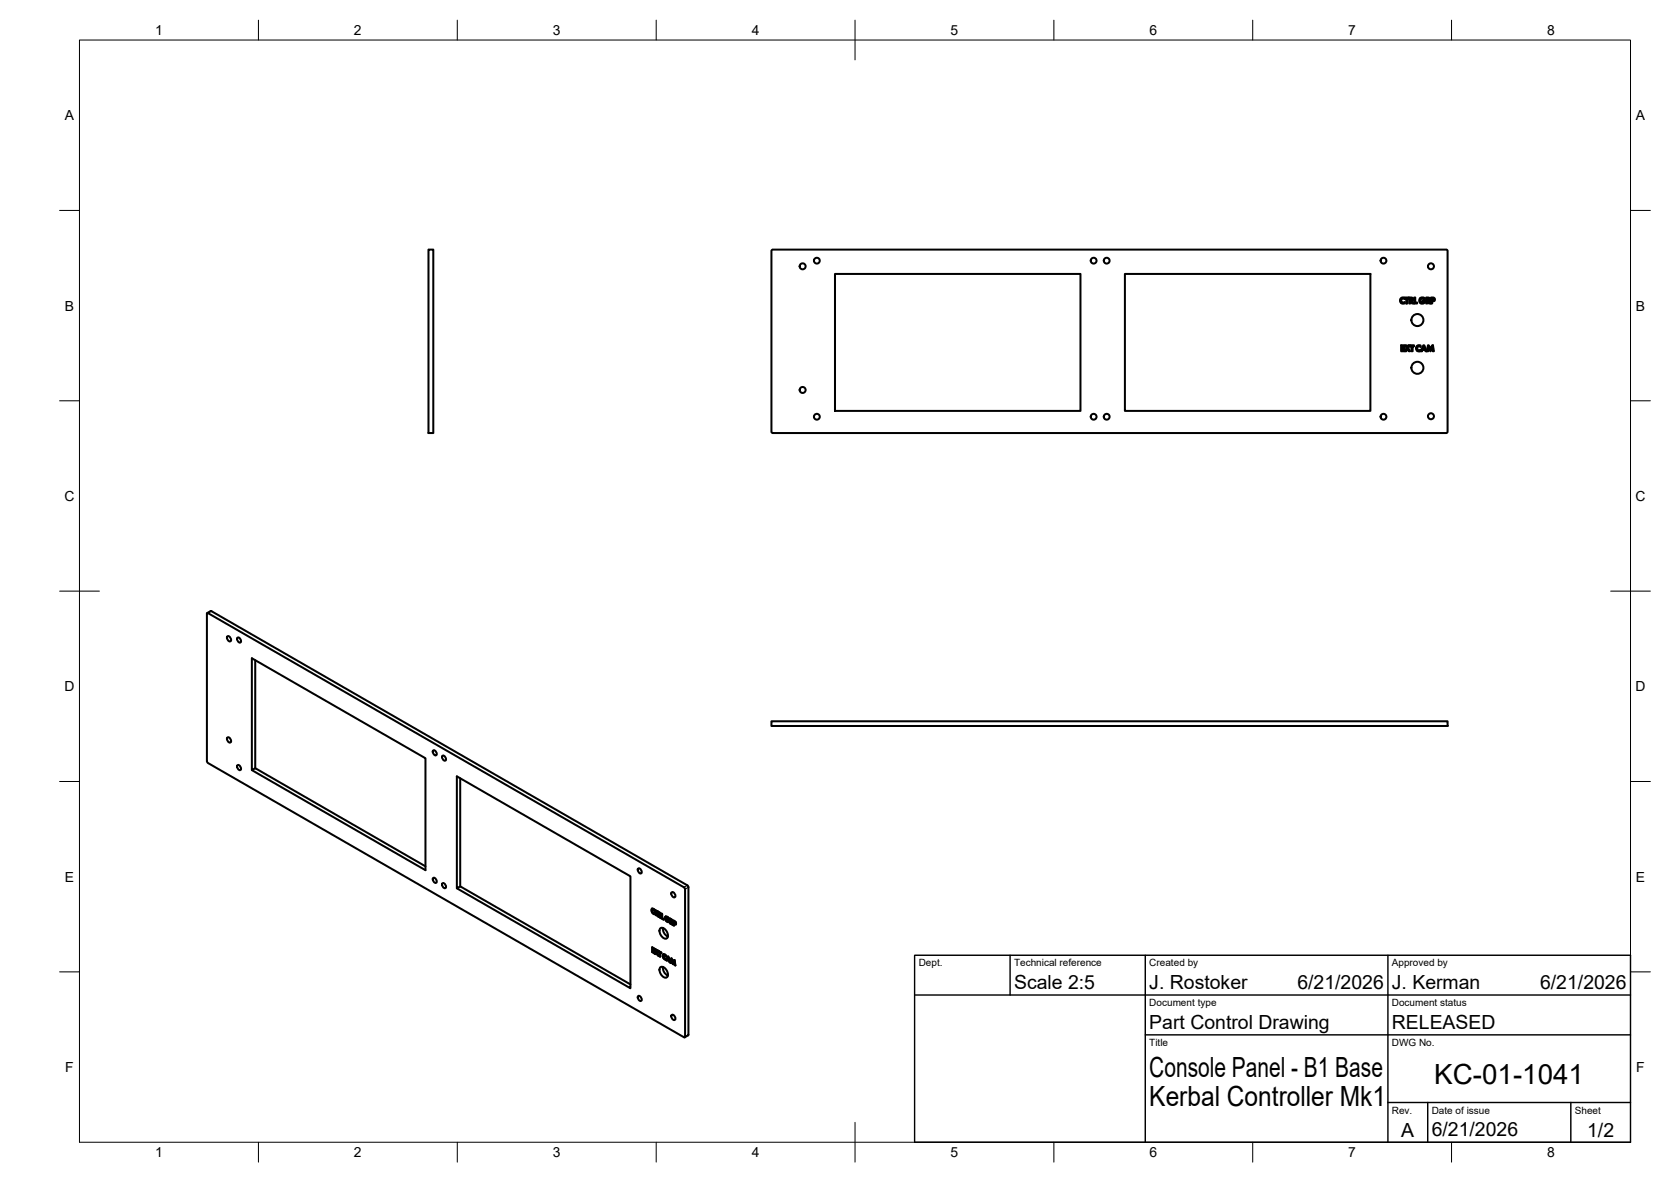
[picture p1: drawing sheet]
<svg xmlns="http://www.w3.org/2000/svg" width="420mm" height="297mm" viewBox="0 0 420 297" stroke-linecap="round" stroke-linejoin="round" font-family="sans-serif">
<!-- layer: Visible -->
<g fill="none" stroke="#000" stroke-width=".51">
<path d="M107.7 62.7h1.2v46.1h-1.2zM194 62.9l.3-.2h169.4l.3 .3v45.5l-.3 .3h-169.4l-.3-.3zM210 68.8h61.7v34.5h-61.7zM282.9 68.8h61.7v34.5h-61.7zM352.2 75l.4-.3 .6 .1v.4l-.5-.2-.4 .5 .3 .5 .6-.1v.3l-.6 .1-.4-.3-.2-.3zM353.3 74.8h.9v.2h-.3v1.3h-.3v-1.3h-.3zM354.4 74.8l.8 .2 .1 .4-.3 .2 .4 .7h-.3l-.4-.6-.1 .6h-.2zM354.6 75l.4 .1-.1 .3-.3 .1zM355.6 74.8h.3v1.2h.4v.3h-.7zM357.1 75l.4-.3 .7 .3 .1 .1-.3 .1-.3-.2-.4 .1-.2 .4 .2 .4 .5 .1 .3-.3h-.4v-.2h.7l-.2 .6-.7 .2-.5-.2-.2-.7zM358.9 75l.3 .1v.3l-.3 .1zM359.2 75.6l.5 .7h-.4l-.4-.6v.6h-.3v-1.5h.6l.3 .2v.4l-.3 .2"/>
<path d="M360.1 75l.4 .1-.1 .3-.3 .1zM360.7 75.6l.1-.3-.2-.5h-.8v1.5h.3v-.6h.2M360.7 75.6l-.4 .1M352.3 86.8h.8v.2h-.5v.4h.5v.2h-.5v.4h.5v.3h-.8zM353.3 86.8h.3l.3 .4 .3-.4h.3l-.4 .7 .5 .8h-.4l-.3-.6-.4 .6h-.3l.5-.8zM354.6 86.8h.9v.2h-.3v1.3h-.3v-1.3h-.3zM356.2 87l.4-.3 .6 .1v.4l-.5-.2-.4 .4 .2 .6h.5l.2-.1v.3l-.5 .1-.5-.2-.2-.4zM357.9 86.8h.2l.7 1.5h-.4l-.1-.3h-.6l-.2 .3h-.3zM358 87.2l.2 .5h-.4zM359.1 86.8h.2l.4 .9 .4-.9h.2l.3 1.5h-.3l-.2-.9-.4 .9-.5-.9-.1 .9h-.3zM52.1 154.1l120 69 .2 .3-.1 37.3h-.2l-119.8-69-.2-.4zM52.1 154.1l1.1-.5 119.7 69 .2 .3v37.2l-.9 .6"/>
<path d="M57.1 160a.76 .76 0 0 1 .9 .3 .76 .76 0 0 1-.1 .9l-.7-.5zM59.7 160.3a.74 .74 0 0 1 .8 .3 .74 .74 0 0 1-.1 .9l-.7-.5zM64.2 165.9v27.1M57.1 185.4a.76 .76 0 0 1 .9 .3 .76 .76 0 0 1-.1 .9l-.7-.4zM59.7 192.3a.74 .74 0 0 1 .8 .4 .74 .74 0 0 1-.1 .9l-.7-.5zM63.3 193.5l43.7 25.2v-28.2l-43.7-25.1v28.1l.9-.5 42.8 24.7M108.9 188.6a.74 .74 0 0 1 .8 .4 .74 .74 0 0 1-.1 .8l-.6-.4zM111.2 190a.74 .74 0 0 1 .8 .3 .74 .74 0 0 1-.1 .9l-.6-.5zM115.7 195.6v27.1M194 181.3h170v1.1h-170zM160.4 218.3a.74 .74 0 0 1 .8 .4 .74 .74 0 0 1-.1 .8l-.6-.4zM108.9 220.7a.74 .74 0 0 1 .8 .3 .74 .74 0 0 1-.1 .9l-.6-.5z"/>
<path d="M111.2 222a.74 .74 0 0 1 .8 .4 .74 .74 0 0 1-.1 .8l-.6-.4zM114.9 223.2l43.6 25.2v-28.2l-43.6-25.1v28.1l.8-.5 42.8 24.7M163.9 228.4l.3-.1 .4 .3v.3l-.3-.3-.3 .2 .2 .5 .4 .2v.3l-.6-.5zM164 228.3l-.1 .3 .1 .6 .6 .5M164.1 238.1v1.1l.5 .3M164.1 228.6l.3-.1 .2 .2M164.2 238.9v.3l.4 .2v.2l-.5-.4M164.2 238.4l.4 .2v-.2l-.6-.4v1.3M164.6 238.5l-.4-.1v.2l.3 .3v.2l-.3-.2 .3 .1M164.6 229.5h.1M164.7 228.8v-.2l.7 .4v.2l-.3-.1M164.7 239.6l.2 .1"/>
<path d="M164.7 228.7l.3 .2 .1 1.1M164.7 228.8l.2 .2M164.8 238.5l.3 .6-.4 .5M165 228.9v1M165 239.2l-.3 .4M165.1 239.1l-.4-.7 .4 .7M165.1 239.5l-.2 .3-.3-.2M165.3 238.8l.3 .1-.4 .4 .4 .9-.2-.2M165.4 238.8l-.3 .3zM165.4 229.1h-.3v1l-.2-.1M165.5 229.1l.2 1.2M165.6 239.2v-.2l.7 .4v.2l-.3-.2"/>
<path d="M165.7 229.4v.4h.2v-.2l-.2-.2 .3 .2-.1 .2M165.7 239l.2 .3 .1 1.1M165.7 239.1l.1 .2M165.7 229.9l.3 .6M165.7 229.9l.5 .7M165.7 229.9v.5l-.2-.2M165.8 229.9h-.1M165.9 230h.1M165.9 239.3v1M166 230l.2 .7-.3-.1M166 230l.1-.1v-.4l-.7-.4v1.2M166 233.3a1.3 1.3 0 0 1 1.8 1 .92 .92 0 0 1 .2 1 .92 .92 0 0 1-.8 .6 1.96 1.96 0 0 1-1.2-2.6z"/>
<path d="M166.3 239.5l-.3-.1v1.1l-.2-.2M166.4 229.6v1.1l.4 .3M166.4 230.7l.4 .4v-.2l-.3-.2v-1l-.2-.1v1.2M166.7 233.2a2.22 2.22 0 0 0 1.2 2.2M166.7 239.9l.3-.1 .4 .2v.4l-.3-.4-.3 .3 .3 .5 .3 .1v.3l-.6-.4zM166.8 239.8l-.1 .4 .2 .5 .5 .5M167.4 230.3v.9l.4 .4 .4 .1M167.5 230.6l.3-.1 .4 .4M167.8 231.2l.3 .2M167.9 231.1l.3 .2-.2 .2M167.9 231v.1M168 230.9l-.3-.3h-.2l.1 .7 .4 .2 .2-.2"/>
<path d="M168.1 230.9l-.3-.5h-.5l-.1 .5 .2 .5 .7 .3 .2-.4-.5-.3 .1 .1M168.5 230.8l.1 1.2M168.5 232l.1 .1 .1-.5 .4 .7M168.6 231.1l.2 .4 .1-.1-.3-.3 .4 .1-.1 .3M168.7 231.6l.3 .7M168.8 224.3a.76 .76 0 0 1 .9 .3 .76 .76 0 0 1-.1 .9l-.7-.4zM168.9 231.8h.1M169.1 231.7l-.1-.6-.6-.3v1.2M169.1 231.7l-.2 .1 .3 .7-.2-.2M169.4 231.3l.1 1.2M169.5 232.2l.4 .1 .1-.4-.7-.6 .1 1.2M169.5 231.6v.4l.2 .1"/>
<path d="M169.7 231.8l-.2-.2 .3 .2-.1 .3M169.8 231.7l-.1 .4M170 232.3l-.4-.2-.1 .5-.2-.1M160.4 250.3a.74 .74 0 0 1 .8 .4 .74 .74 0 0 1-.1 .9l-.6-.5zM165.4 240.1l-.2-.7 .3 .7M166 243.1a1.3 1.3 0 0 1 1.8 1 .92 .92 0 0 1 .2 1 .92 .92 0 0 1-.8 .6 1.96 1.96 0 0 1-1.2-2.6zM166.7 243a2.22 2.22 0 0 0 1.2 2.2M167 240.1l.2-.1 .2 .2M167.4 240.9v.1M167.5 241.3l.4-1 .7 1.6-.3-.1M167.6 241.2l.1 .2 .2-.2 .4 .2 .1 .3M167.8 241.2l.5 .2"/>
<path d="M168 240.4l-.4 .8 .1 .1M168 240.7l.2 .5zM168 240.7l-.1 .4 .3 .1M168.2 241.5l.2 .2M168.4 241.7l.1 .1M168.7 241.9h.1M168.8 255.1a.76 .76 0 0 1 .9 .4 .76 .76 0 0 1-.1 .9l-.7-.5zM168.8 240.8l-.1 1.1M168.9 241.3l-.1 .7-.2-.1M169.2 241.8l-.4-1-.1 1.1M169.3 242.2l-.3-.9 .2 1M169.5 241.7l-.3 .5"/>
<path d="M169.5 241.2l-.3 .6 .3-.6 .2 .1 .1 1.3-.1-.1M169.6 242.5v-.9l.2 .9"/>
<circle cx="201.8" cy="66.9" r=".75"/>
<circle cx="205.4" cy="65.5" r=".73"/>
<circle cx="275" cy="65.5" r=".73"/>
<circle cx="278.3" cy="65.5" r=".73"/>
<circle cx="347.9" cy="65.5" r=".73"/>
<circle cx="359.8" cy="66.9" r=".75"/>
<circle cx="201.8" cy="98" r=".75"/>
<circle cx="356.4" cy="80.4" r="1.51"/>
<circle cx="356.4" cy="92.4" r="1.51"/>
<circle cx="205.4" cy="104.7" r=".73"/>
<circle cx="275" cy="104.7" r=".73"/>
<circle cx="278.3" cy="104.7" r=".73"/>
<circle cx="347.9" cy="104.7" r=".73"/>
<circle cx="359.8" cy="104.6" r=".75"/>
</g>
<!-- layer: Visible Narrow -->
<g fill="none" stroke="#000" stroke-width=".25">
<path d="M53.2 153.6l-.9 .5M164 229.3h.1M165.8 229.4h-.1M167.4 230.3h.1M167.4 231.2v.1M167.6 230.5l-.1 .1M168 230.7h-.1M168.8 231.1h-.1M169.7 231.6l-.1 .1M169.7 232.2v.1M172.8 222.5l-.8 .5M173.1 223l-.8 .5"/>
<path d="M166.9 240.7l-.1 .1M173.1 260l-.8 .5"/>
</g>
<!-- layer: BORDER -->
<g fill="none" stroke="#000" stroke-width=".25">
<path d="M20 10.1h390v276.9h-390zM65 5.1v5M115 5.1v5M165 5.1v5M215 5.1v10M265 5.1v5M315 5.1v5M365 5.1v5M15 52.9h5M410 52.9h5M15 100.7h5M410 100.7h5"/>
<path d="M15 148.6h10M405 148.6h10M15 196.4h5M410 196.4h5M15 244.2h5M410 244.2h5M65 287v5M115 287v5M165 287v5M215 282.1v9.9M265 287v5M315 287v5"/>
<path d="M365 287v5"/>
</g>
<!-- layer: TITLEBLOCK -->
<path d="M230 240.1h180v46.9h-180zM230 250h180M254 240.1v9.9M288 240.1v46.9M349 240.1v46.9M288 260.1h122M349 277.1h61M359 277.1v9.9M395 277.1v9.9" fill="none" stroke="#000" stroke-width=".36"/>
<g font-size="7">
<text x="289" y="270.6">Console Panel - B1 Base</text>
<text x="360.6" y="272.3">KC-01-1041</text>
<text x="289" y="278.1">Kerbal Controller Mk1</text>
</g>
<g font-size="4.9">
<text x="255" y="248.5">Scale 2:5</text>
<text x="289" y="248.5">J. Rostoker</text>
<text x="326.2" y="248.5">6/21/2026</text>
<text x="350" y="248.5">J. Kerman</text>
<text x="387.2" y="248.5">6/21/2026</text>
<text x="289" y="258.6">Part Control Drawing</text>
<text x="350" y="258.6">RELEASED</text>
<text x="352.3" y="285.7">A</text>
<text x="360" y="285.5">6/21/2026</text>
<text x="399.1" y="285.7">1/2</text>
</g>
<g font-size="3.5">
<text x="39" y="8.8">1</text>
<text x="89" y="8.8">2</text>
<text x="139" y="8.8">3</text>
<text x="189" y="8.8">4</text>
<text x="239" y="8.8">5</text>
<text x="289" y="8.8">6</text>
<text x="339" y="8.8">7</text>
<text x="389" y="8.8">8</text>
<text x="16.3" y="30.2">A</text>
<text x="411.3" y="30.2">A</text>
<text x="16.3" y="78">B</text>
<text x="411.3" y="78">B</text>
<text x="16.2" y="125.9">C</text>
<text x="411.2" y="125.9">C</text>
<text x="16.2" y="173.7">D</text>
<text x="411.2" y="173.7">D</text>
<text x="16.3" y="221.6">E</text>
<text x="411.3" y="221.6">E</text>
<text x="16.4" y="269.4">F</text>
<text x="411.4" y="269.4">F</text>
<text x="39" y="290.8">1</text>
<text x="89" y="290.8">2</text>
<text x="139" y="290.8">3</text>
<text x="189" y="290.8">4</text>
<text x="239" y="290.8">5</text>
<text x="289" y="290.8">6</text>
<text x="339" y="290.8">7</text>
<text x="389" y="290.8">8</text>
</g>
<g font-size="2.5">
<text x="231" y="242.9">Dept.</text>
<text x="255" y="242.9">Technical reference</text>
<text x="289" y="242.9">Created by</text>
<text x="350" y="242.9">Approved by</text>
<text x="289" y="252.8">Document type</text>
<text x="350" y="252.8">Document status</text>
<text x="289" y="262.9">Title</text>
<text x="350" y="262.9">DWG No.</text>
<text x="350" y="279.9">Rev.</text>
<text x="360" y="279.9">Date of issue</text>
<text x="396" y="279.9">Sheet</text>
</g>
</svg>
